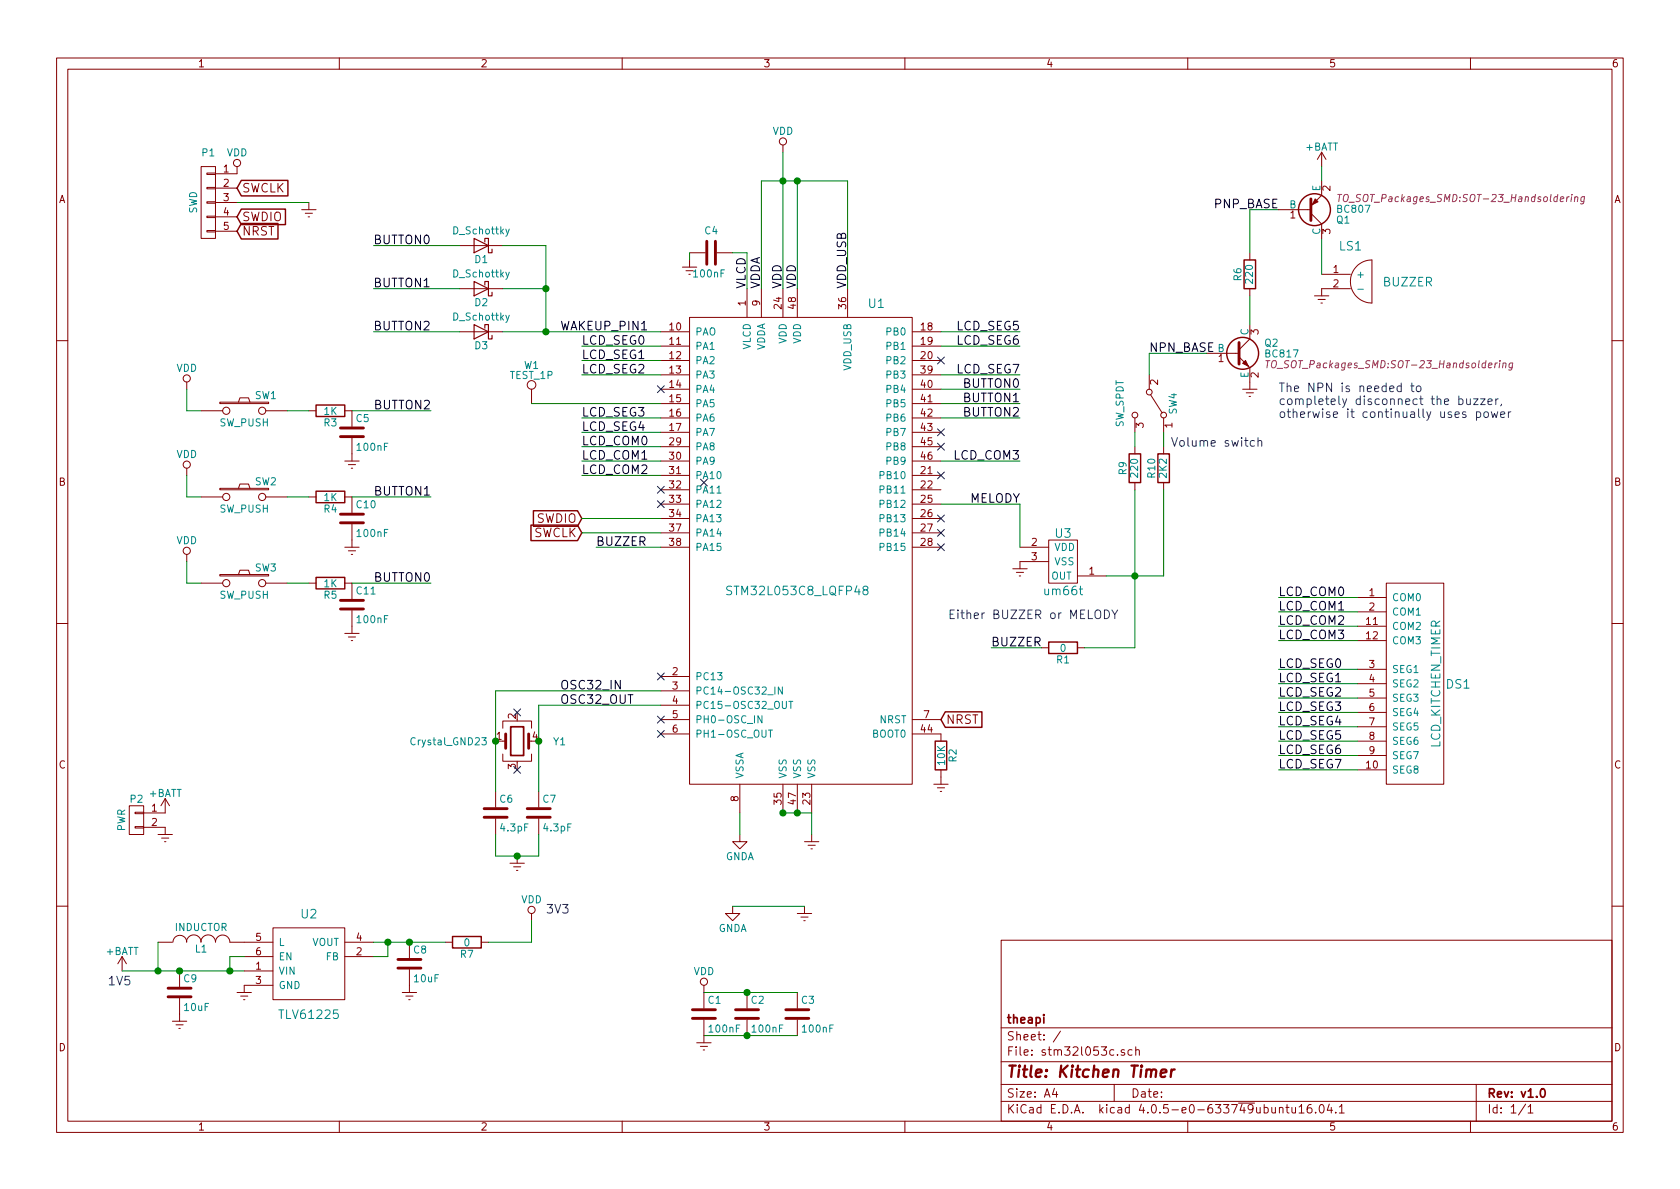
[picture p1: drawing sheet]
EESchema Schematic File Version 2
LIBS:ttl_ieee
LIBS:power
LIBS:device
LIBS:transistors
LIBS:conn
LIBS:linear
LIBS:regul
LIBS:74xx
LIBS:cmos4000
LIBS:adc-dac
LIBS:memory
LIBS:xilinx
LIBS:microcontrollers
LIBS:dsp
LIBS:microchip
LIBS:analog_switches
LIBS:motorola
LIBS:texas
LIBS:intel
LIBS:audio
LIBS:interface
LIBS:digital-audio
LIBS:philips
LIBS:display
LIBS:cypress
LIBS:siliconi
LIBS:opto
LIBS:atmel
LIBS:contrib
LIBS:valves
LIBS:stm32
LIBS:lcd_kitchen_timer
LIBS:switches
LIBS:stm32l053c-cache
EELAYER 25 0
EELAYER END
$Descr A4 11693 8268
encoding utf-8
Sheet 1 1
Title "Kitchen Timer"
Date ""
Rev "v1.0"
Comp "theapi"
Comment1 ""
Comment2 ""
Comment3 ""
Comment4 ""
$EndDescr
$Comp
L Earth #PWR01
U 1 1
P 4900 7200
F 0 "#PWR01" H 4900 6950 50  0001 C CNN
F 1 "Earth" H 4900 7050 50  0001 C CNN
F 2 "" H 4900 7200 50  0000 C CNN
F 3 "" H 4900 7200 50  0000 C CNN
	1    4900 7200
	1    0    0    -1  
$EndComp
$Comp
L VDD #PWR02
U 1 1
P 4900 6900
F 0 "#PWR02" H 4900 6750 50  0001 C CNN
F 1 "VDD" H 4900 7050 50  0000 C CNN
F 2 "" H 4900 6900 50  0000 C CNN
F 3 "" H 4900 6900 50  0000 C CNN
	1    4900 6900
	1    0    0    -1  
$EndComp
$Comp
L C C1
U 1 1
P 4900 7050
F 0 "C1" H 4925 7150 50  0000 L CNN
F 1 "100nF" H 4925 6950 50  0000 L CNN
F 2 "Capacitors_SMD:C_0805_HandSoldering" H 4938 6900 50  0001 C CNN
F 3 "" H 4900 7050 50  0000 C CNN
	1    4900 7050
	1    0    0    -1  
$EndComp
$Comp
L GNDA #PWR03
U 1 1
P 5100 6300
F 0 "#PWR03" H 5100 6050 50  0001 C CNN
F 1 "GNDA" H 5100 6150 50  0000 C CNN
F 2 "" H 5100 6300 50  0000 C CNN
F 3 "" H 5100 6300 50  0000 C CNN
	1    5100 6300
	1    0    0    -1  
$EndComp
$Comp
L Earth #PWR04
U 1 1
P 5600 6300
F 0 "#PWR04" H 5600 6050 50  0001 C CNN
F 1 "Earth" H 5600 6150 50  0001 C CNN
F 2 "" H 5600 6300 50  0000 C CNN
F 3 "" H 5600 6300 50  0000 C CNN
	1    5600 6300
	1    0    0    -1  
$EndComp
$Comp
L GNDA #PWR05
U 1 1
P 5150 5800
F 0 "#PWR05" H 5150 5550 50  0001 C CNN
F 1 "GNDA" H 5150 5650 50  0000 C CNN
F 2 "" H 5150 5800 50  0000 C CNN
F 3 "" H 5150 5800 50  0000 C CNN
	1    5150 5800
	1    0    0    -1  
$EndComp
$Comp
L Earth #PWR06
U 1 1
P 5650 5800
F 0 "#PWR06" H 5650 5550 50  0001 C CNN
F 1 "Earth" H 5650 5650 50  0001 C CNN
F 2 "" H 5650 5800 50  0000 C CNN
F 3 "" H 5650 5800 50  0000 C CNN
	1    5650 5800
	1    0    0    -1  
$EndComp
$Comp
L VDD #PWR07
U 1 1
P 5450 1050
F 0 "#PWR07" H 5450 900 50  0001 C CNN
F 1 "VDD" H 5450 1200 50  0000 C CNN
F 2 "" H 5450 1050 50  0000 C CNN
F 3 "" H 5450 1050 50  0000 C CNN
	1    5450 1050
	1    0    0    -1  
$EndComp
$Comp
L C C4
U 1 1
P 4950 1750
F 0 "C4" V 5100 1700 50  0000 L CNN
F 1 "100nF" V 4800 1650 50  0000 L CNN
F 2 "Capacitors_SMD:C_0805_HandSoldering" H 4988 1600 50  0001 C CNN
F 3 "" H 4950 1750 50  0000 C CNN
	1    4950 1750
	0    -1   -1   0   
$EndComp
$Comp
L Earth #PWR08
U 1 1
P 4800 1800
F 0 "#PWR08" H 4800 1550 50  0001 C CNN
F 1 "Earth" H 4800 1650 50  0001 C CNN
F 2 "" H 4800 1800 50  0000 C CNN
F 3 "" H 4800 1800 50  0000 C CNN
	1    4800 1800
	1    0    0    -1  
$EndComp
Text GLabel 4050 3700 0    60   Input ~ 0
SWCLK
Text GLabel 4050 3600 0    60   Input ~ 0
SWDIO
Text GLabel 6550 5000 2    60   Input ~ 0
NRST
$Comp
L CONN_01X05 P1
U 1 1
P 1450 1400
F 0 "P1" H 1450 1750 50  0000 C CNN
F 1 "SWD" V 1550 1400 50  0000 C CNN
F 2 "Pin_Headers:Pin_Header_Straight_1x05" H 1450 1400 50  0001 C CNN
F 3 "" H 1450 1400 50  0000 C CNN
	1    1450 1400
	-1   0    0    -1  
$EndComp
$Comp
L Earth #PWR09
U 1 1
P 2150 1400
F 0 "#PWR09" H 2150 1150 50  0001 C CNN
F 1 "Earth" H 2150 1250 50  0001 C CNN
F 2 "" H 2150 1400 50  0000 C CNN
F 3 "" H 2150 1400 50  0000 C CNN
	1    2150 1400
	1    0    0    -1  
$EndComp
Text GLabel 1650 1300 2    60   Input ~ 0
SWCLK
Text GLabel 1650 1500 2    60   Input ~ 0
SWDIO
Text GLabel 1650 1600 2    60   Input ~ 0
NRST
$Comp
L VDD #PWR010
U 1 1
P 1650 1200
F 0 "#PWR010" H 1650 1050 50  0001 C CNN
F 1 "VDD" H 1650 1350 50  0000 C CNN
F 2 "" H 1650 1200 50  0000 C CNN
F 3 "" H 1650 1200 50  0000 C CNN
	1    1650 1200
	1    0    0    -1  
$EndComp
Text Label 4050 2400 0    60   ~ 0
LCD_SEG0
Text Label 4050 2500 0    60   ~ 0
LCD_SEG1
Text Label 4050 2600 0    60   ~ 0
LCD_SEG2
Text Label 4050 2900 0    60   ~ 0
LCD_SEG3
Text Label 4050 3000 0    60   ~ 0
LCD_SEG4
Text Label 4050 3100 0    60   ~ 0
LCD_COM0
Text Label 4050 3200 0    60   ~ 0
LCD_COM1
Text Label 4050 3300 0    60   ~ 0
LCD_COM2
Text Label 7100 2300 2    60   ~ 0
LCD_SEG5
Text Label 7100 2400 2    60   ~ 0
LCD_SEG6
Text Label 7100 2700 2    60   ~ 0
BUTTON0
Text Label 7100 2800 2    60   ~ 0
BUTTON1
Text Label 7100 2900 2    60   ~ 0
BUTTON2
Text Label 7100 3200 2    60   ~ 0
LCD_COM3
$Comp
L C C2
U 1 1
P 5200 7050
F 0 "C2" H 5225 7150 50  0000 L CNN
F 1 "100nF" H 5225 6950 50  0000 L CNN
F 2 "Capacitors_SMD:C_0805_HandSoldering" H 5238 6900 50  0001 C CNN
F 3 "" H 5200 7050 50  0000 C CNN
	1    5200 7050
	1    0    0    -1  
$EndComp
$Comp
L C C3
U 1 1
P 5550 7050
F 0 "C3" H 5575 7150 50  0000 L CNN
F 1 "100nF" H 5575 6950 50  0000 L CNN
F 2 "Capacitors_SMD:C_0805_HandSoldering" H 5588 6900 50  0001 C CNN
F 3 "" H 5550 7050 50  0000 C CNN
	1    5550 7050
	1    0    0    -1  
$EndComp
Text Label 5300 2000 1    60   ~ 0
VDDA
Text Label 5200 2000 1    60   ~ 0
VLCD
Text Label 5450 2000 1    60   ~ 0
VDD
Text Label 5900 2000 1    60   ~ 0
VDD_USB
Text Label 5550 2000 1    60   ~ 0
VDD
$Comp
L STM32L053C8_LQFP48 U1
U 1 1
P 5450 4100
F 0 "U1" H 6100 6100 60  0000 C CNN
F 1 "STM32L053C8_LQFP48" H 5550 4100 60  0000 C CNN
F 2 "Housings_QFP:LQFP-48_7x7mm_Pitch0.5mm" H 5250 2200 60  0001 C CNN
F 3 "" H 5250 2200 60  0000 C CNN
	1    5450 4100
	1    0    0    -1  
$EndComp
$Comp
L R R2
U 1 1
P 6550 5250
F 0 "R2" V 6630 5250 50  0000 C CNN
F 1 "10K" V 6550 5250 50  0000 C CNN
F 2 "Resistors_SMD:R_0805_HandSoldering" V 6480 5250 50  0001 C CNN
F 3 "" H 6550 5250 50  0000 C CNN
	1    6550 5250
	1    0    0    -1  
$EndComp
$Comp
L Earth #PWR012
U 1 1
P 6550 5400
F 0 "#PWR012" H 6550 5150 50  0001 C CNN
F 1 "Earth" H 6550 5250 50  0001 C CNN
F 2 "" H 6550 5400 50  0000 C CNN
F 3 "" H 6550 5400 50  0000 C CNN
	1    6550 5400
	1    0    0    -1  
$EndComp
$Comp
L C C7
U 1 1
P 3750 5650
F 0 "C7" H 3775 5750 50  0000 L CNN
F 1 "4.3pF" H 3775 5550 50  0000 L CNN
F 2 "Capacitors_SMD:C_0603_HandSoldering" H 3788 5500 50  0001 C CNN
F 3 "" H 3750 5650 50  0000 C CNN
	1    3750 5650
	1    0    0    -1  
$EndComp
$Comp
L C C6
U 1 1
P 3450 5650
F 0 "C6" H 3475 5750 50  0000 L CNN
F 1 "4.3pF" H 3475 5550 50  0000 L CNN
F 2 "Capacitors_SMD:C_0603_HandSoldering" H 3488 5500 50  0001 C CNN
F 3 "" H 3450 5650 50  0000 C CNN
	1    3450 5650
	1    0    0    -1  
$EndComp
$Comp
L Earth #PWR013
U 1 1
P 3600 5950
F 0 "#PWR013" H 3600 5700 50  0001 C CNN
F 1 "Earth" H 3600 5800 50  0001 C CNN
F 2 "" H 3600 5950 50  0000 C CNN
F 3 "" H 3600 5950 50  0000 C CNN
	1    3600 5950
	1    0    0    -1  
$EndComp
Text Label 7100 2600 2    60   ~ 0
LCD_SEG7
NoConn ~ 4600 5000
NoConn ~ 4600 5100
NoConn ~ 6550 2500
NoConn ~ 6550 3000
NoConn ~ 6550 3100
NoConn ~ 6550 3300
NoConn ~ 6550 3600
NoConn ~ 6550 3700
NoConn ~ 4600 2700
NoConn ~ 4600 3400
NoConn ~ 4600 3500
Text Label 3900 4800 0    60   ~ 0
OSC32_IN
Text Label 3900 4900 0    60   ~ 0
OSC32_OUT
NoConn ~ 4600 4700
Text Label 8900 4150 0    60   ~ 0
LCD_COM0
Text Label 8900 4250 0    60   ~ 0
LCD_COM1
Text Label 8900 4350 0    60   ~ 0
LCD_COM2
Text Label 8900 4650 0    60   ~ 0
LCD_SEG0
Text Label 8900 4750 0    60   ~ 0
LCD_SEG1
Text Label 8900 4850 0    60   ~ 0
LCD_SEG2
Text Label 8900 4950 0    60   ~ 0
LCD_SEG3
Text Label 8900 5050 0    60   ~ 0
LCD_SEG4
Text Label 8900 5150 0    60   ~ 0
LCD_SEG5
Text Label 8900 5250 0    60   ~ 0
LCD_SEG6
Text Label 8900 5350 0    60   ~ 0
LCD_SEG7
Text Label 8900 4450 0    60   ~ 0
LCD_COM3
$Comp
L LCD_KITCHEN_TIMER DS1
U 1 1
P 9900 4750
F 0 "DS1" V 9900 5000 60  0000 C CNN
F 1 "LCD_KITCHEN_TIMER" H 9900 4850 60  0000 C CNN
F 2 "theapi:ZEBRA-12" H 9900 4750 60  0001 C CNN
F 3 "" H 9900 4750 60  0000 C CNN
	1    9900 4750
	0    1    1    0   
$EndComp
$Comp
L TLV61225 U2
U 1 1
P 2150 6500
F 0 "U2" H 2150 6650 60  0000 C CNN
F 1 "TLV61225" H 2150 5950 60  0000 C CNN
F 2 "theapi:SC-70-6" H 2150 6550 60  0001 C CNN
F 3 "" H 2150 6550 60  0001 C CNN
	1    2150 6500
	1    0    0    -1  
$EndComp
$Comp
L INDUCTOR L1
U 1 1
P 1400 6550
F 0 "L1" V 1350 6550 50  0000 C CNN
F 1 "INDUCTOR" V 1500 6550 50  0000 C CNN
F 2 "Inductors:Inductor_Taiyo-Yuden_NR-30xx_HandSoldering" H 1400 6550 50  0001 C CNN
F 3 "" H 1400 6550 50  0000 C CNN
	1    1400 6550
	0    -1   -1   0   
$EndComp
$Comp
L +BATT #PWR014
U 1 1
P 850 6750
F 0 "#PWR014" H 850 6600 50  0001 C CNN
F 1 "+BATT" H 850 6890 50  0000 C CNN
F 2 "" H 850 6750 50  0000 C CNN
F 3 "" H 850 6750 50  0000 C CNN
	1    850  6750
	1    0    0    -1  
$EndComp
$Comp
L C C9
U 1 1
P 1250 6900
F 0 "C9" H 1275 7000 50  0000 L CNN
F 1 "10uF" H 1275 6800 50  0000 L CNN
F 2 "Capacitors_SMD:C_0603_HandSoldering" H 1288 6750 50  0001 C CNN
F 3 "" H 1250 6900 50  0000 C CNN
	1    1250 6900
	1    0    0    -1  
$EndComp
$Comp
L C C8
U 1 1
P 2850 6700
F 0 "C8" H 2875 6800 50  0000 L CNN
F 1 "10uF" H 2875 6600 50  0000 L CNN
F 2 "Capacitors_SMD:C_0603_HandSoldering" H 2888 6550 50  0001 C CNN
F 3 "" H 2850 6700 50  0000 C CNN
	1    2850 6700
	1    0    0    -1  
$EndComp
$Comp
L Earth #PWR015
U 1 1
P 2850 6850
F 0 "#PWR015" H 2850 6600 50  0001 C CNN
F 1 "Earth" H 2850 6700 50  0001 C CNN
F 2 "" H 2850 6850 50  0000 C CNN
F 3 "" H 2850 6850 50  0000 C CNN
	1    2850 6850
	1    0    0    -1  
$EndComp
$Comp
L Earth #PWR016
U 1 1
P 1700 6850
F 0 "#PWR016" H 1700 6600 50  0001 C CNN
F 1 "Earth" H 1700 6700 50  0001 C CNN
F 2 "" H 1700 6850 50  0000 C CNN
F 3 "" H 1700 6850 50  0000 C CNN
	1    1700 6850
	1    0    0    -1  
$EndComp
$Comp
L Earth #PWR017
U 1 1
P 1250 7050
F 0 "#PWR017" H 1250 6800 50  0001 C CNN
F 1 "Earth" H 1250 6900 50  0001 C CNN
F 2 "" H 1250 7050 50  0000 C CNN
F 3 "" H 1250 7050 50  0000 C CNN
	1    1250 7050
	1    0    0    -1  
$EndComp
$Comp
L VDD #PWR018
U 1 1
P 3700 6400
F 0 "#PWR018" H 3700 6250 50  0001 C CNN
F 1 "VDD" H 3700 6550 50  0000 C CNN
F 2 "" H 3700 6400 50  0000 C CNN
F 3 "" H 3700 6400 50  0000 C CNN
	1    3700 6400
	1    0    0    -1  
$EndComp
Text Notes 3800 6350 0    60   ~ 0
3V3
Text Notes 750  6850 0    60   ~ 0
1V5
$Comp
L SW_PUSH SW1
U 1 1
P 1700 2850
F 0 "SW1" H 1850 2960 50  0000 C CNN
F 1 "SW_PUSH" H 1700 2770 50  0000 C CNN
F 2 "theapi:SW_PCB" H 1700 2850 50  0001 C CNN
F 3 "" H 1700 2850 50  0000 C CNN
	1    1700 2850
	1    0    0    -1  
$EndComp
$Comp
L VDD #PWR019
U 1 1
P 1300 2700
F 0 "#PWR019" H 1300 2550 50  0001 C CNN
F 1 "VDD" H 1300 2850 50  0000 C CNN
F 2 "" H 1300 2700 50  0000 C CNN
F 3 "" H 1300 2700 50  0000 C CNN
	1    1300 2700
	1    0    0    -1  
$EndComp
Text Label 3000 4050 2    60   ~ 0
BUTTON0
$Comp
L SW_PUSH SW2
U 1 1
P 1700 3450
F 0 "SW2" H 1850 3560 50  0000 C CNN
F 1 "SW_PUSH" H 1700 3370 50  0000 C CNN
F 2 "theapi:SW_PCB" H 1700 3450 50  0001 C CNN
F 3 "" H 1700 3450 50  0000 C CNN
	1    1700 3450
	1    0    0    -1  
$EndComp
$Comp
L VDD #PWR020
U 1 1
P 1300 3300
F 0 "#PWR020" H 1300 3150 50  0001 C CNN
F 1 "VDD" H 1300 3450 50  0000 C CNN
F 2 "" H 1300 3300 50  0000 C CNN
F 3 "" H 1300 3300 50  0000 C CNN
	1    1300 3300
	1    0    0    -1  
$EndComp
Text Label 3000 3450 2    60   ~ 0
BUTTON1
$Comp
L SW_PUSH SW3
U 1 1
P 1700 4050
F 0 "SW3" H 1850 4160 50  0000 C CNN
F 1 "SW_PUSH" H 1700 3970 50  0000 C CNN
F 2 "theapi:SW_PCB" H 1700 4050 50  0001 C CNN
F 3 "" H 1700 4050 50  0000 C CNN
	1    1700 4050
	1    0    0    -1  
$EndComp
$Comp
L VDD #PWR021
U 1 1
P 1300 3900
F 0 "#PWR021" H 1300 3750 50  0001 C CNN
F 1 "VDD" H 1300 4050 50  0000 C CNN
F 2 "" H 1300 3900 50  0000 C CNN
F 3 "" H 1300 3900 50  0000 C CNN
	1    1300 3900
	1    0    0    -1  
$EndComp
Text Label 3000 2850 2    60   ~ 0
BUTTON2
$Comp
L R R3
U 1 1
P 2300 2850
F 0 "R3" V 2380 2850 50  0000 C CNN
F 1 "1K" V 2300 2850 50  0000 C CNN
F 2 "Resistors_SMD:R_0805_HandSoldering" V 2230 2850 50  0001 C CNN
F 3 "" H 2300 2850 50  0000 C CNN
	1    2300 2850
	0    1    1    0   
$EndComp
$Comp
L R R4
U 1 1
P 2300 3450
F 0 "R4" V 2380 3450 50  0000 C CNN
F 1 "1K" V 2300 3450 50  0000 C CNN
F 2 "Resistors_SMD:R_0805_HandSoldering" V 2230 3450 50  0001 C CNN
F 3 "" H 2300 3450 50  0000 C CNN
	1    2300 3450
	0    1    1    0   
$EndComp
$Comp
L R R5
U 1 1
P 2300 4050
F 0 "R5" V 2380 4050 50  0000 C CNN
F 1 "1K" V 2300 4050 50  0000 C CNN
F 2 "Resistors_SMD:R_0805_HandSoldering" V 2230 4050 50  0001 C CNN
F 3 "" H 2300 4050 50  0000 C CNN
	1    2300 4050
	0    1    1    0   
$EndComp
$Comp
L C C5
U 1 1
P 2450 3000
F 0 "C5" H 2475 3100 50  0000 L CNN
F 1 "100nF" H 2475 2900 50  0000 L CNN
F 2 "Capacitors_SMD:C_0805_HandSoldering" H 2488 2850 50  0001 C CNN
F 3 "" H 2450 3000 50  0000 C CNN
	1    2450 3000
	1    0    0    -1  
$EndComp
$Comp
L Earth #PWR022
U 1 1
P 2450 3150
F 0 "#PWR022" H 2450 2900 50  0001 C CNN
F 1 "Earth" H 2450 3000 50  0001 C CNN
F 2 "" H 2450 3150 50  0000 C CNN
F 3 "" H 2450 3150 50  0000 C CNN
	1    2450 3150
	1    0    0    -1  
$EndComp
$Comp
L C C10
U 1 1
P 2450 3600
F 0 "C10" H 2475 3700 50  0000 L CNN
F 1 "100nF" H 2475 3500 50  0000 L CNN
F 2 "Capacitors_SMD:C_0805_HandSoldering" H 2488 3450 50  0001 C CNN
F 3 "" H 2450 3600 50  0000 C CNN
	1    2450 3600
	1    0    0    -1  
$EndComp
$Comp
L C C11
U 1 1
P 2450 4200
F 0 "C11" H 2475 4300 50  0000 L CNN
F 1 "100nF" H 2475 4100 50  0000 L CNN
F 2 "Capacitors_SMD:C_0805_HandSoldering" H 2488 4050 50  0001 C CNN
F 3 "" H 2450 4200 50  0000 C CNN
	1    2450 4200
	1    0    0    -1  
$EndComp
$Comp
L Earth #PWR023
U 1 1
P 2450 3750
F 0 "#PWR023" H 2450 3500 50  0001 C CNN
F 1 "Earth" H 2450 3600 50  0001 C CNN
F 2 "" H 2450 3750 50  0000 C CNN
F 3 "" H 2450 3750 50  0000 C CNN
	1    2450 3750
	1    0    0    -1  
$EndComp
$Comp
L Earth #PWR024
U 1 1
P 2450 4350
F 0 "#PWR024" H 2450 4100 50  0001 C CNN
F 1 "Earth" H 2450 4200 50  0001 C CNN
F 2 "" H 2450 4350 50  0000 C CNN
F 3 "" H 2450 4350 50  0000 C CNN
	1    2450 4350
	1    0    0    -1  
$EndComp
$Comp
L BUZZER LS1
U 1 1
P 9400 1950
F 0 "LS1" H 9400 2200 60  0000 C CNN
F 1 "BUZZER" H 9800 1950 60  0000 C CNN
F 2 "Resistors_SMD:R_0805_HandSoldering" H 9550 2200 60  0001 C CNN
F 3 "" H 9550 2200 60  0001 C CNN
	1    9400 1950
	1    0    0    -1  
$EndComp
$Comp
L R R6
U 1 1
P 8700 1900
F 0 "R6" V 8780 1900 50  0000 C CNN
F 1 "220" V 8700 1900 50  0000 C CNN
F 2 "Resistors_SMD:R_0805_HandSoldering" V 8630 1900 50  0001 C CNN
F 3 "" H 8700 1900 50  0000 C CNN
	1    8700 1900
	-1   0    0    1   
$EndComp
$Comp
L Earth #PWR025
U 1 1
P 9200 2000
F 0 "#PWR025" H 9200 1750 50  0001 C CNN
F 1 "Earth" H 9200 1850 50  0001 C CNN
F 2 "" H 9200 2000 50  0000 C CNN
F 3 "" H 9200 2000 50  0000 C CNN
	1    9200 2000
	1    0    0    -1  
$EndComp
Text Label 4150 3800 0    60   ~ 0
BUZZER
$Comp
L R R7
U 1 1
P 3250 6550
F 0 "R7" V 3330 6550 50  0000 C CNN
F 1 "0" V 3250 6550 50  0000 C CNN
F 2 "Resistors_SMD:R_0805_HandSoldering" V 3180 6550 50  0001 C CNN
F 3 "" H 3250 6550 50  0000 C CNN
	1    3250 6550
	0    1    1    0   
$EndComp
$Comp
L CONN_01X02 P2
U 1 1
P 950 5700
F 0 "P2" H 950 5850 50  0000 C CNN
F 1 "PWR" V 1050 5700 50  0000 C CNN
F 2 "Pin_Headers:Pin_Header_Straight_1x02" H 950 5700 50  0001 C CNN
F 3 "" H 950 5700 50  0000 C CNN
	1    950  5700
	-1   0    0    -1  
$EndComp
$Comp
L +BATT #PWR026
U 1 1
P 1150 5650
F 0 "#PWR026" H 1150 5500 50  0001 C CNN
F 1 "+BATT" H 1150 5790 50  0000 C CNN
F 2 "" H 1150 5650 50  0000 C CNN
F 3 "" H 1150 5650 50  0000 C CNN
	1    1150 5650
	1    0    0    -1  
$EndComp
$Comp
L Earth #PWR027
U 1 1
P 1150 5750
F 0 "#PWR027" H 1150 5500 50  0001 C CNN
F 1 "Earth" H 1150 5600 50  0001 C CNN
F 2 "" H 1150 5750 50  0000 C CNN
F 3 "" H 1150 5750 50  0000 C CNN
	1    1150 5750
	1    0    0    -1  
$EndComp
Text Label 3900 2300 0    60   ~ 0
WAKEUP_PIN1
Text Label 2600 1700 0    60   ~ 0
BUTTON0
Text Label 2600 2000 0    60   ~ 0
BUTTON1
Text Label 2600 2300 0    60   ~ 0
BUTTON2
Text Label 7100 3500 2    60   ~ 0
MELODY
Wire Wire Line
	5150 5650 5150 5800
Wire Wire Line
	5650 5650 5650 5800
Connection ~ 5550 5650
Connection ~ 5450 5650
Wire Wire Line
	5450 1050 5450 2000
Wire Wire Line
	5550 1250 5550 2000
Wire Wire Line
	5300 1250 5900 1250
Connection ~ 5450 1250
Wire Wire Line
	4800 1800 4800 1750
Wire Wire Line
	5900 1250 5900 2000
Wire Wire Line
	4050 3600 4600 3600
Wire Wire Line
	4050 3700 4600 3700
Wire Wire Line
	2150 1400 1650 1400
Wire Wire Line
	5600 6300 5100 6300
Wire Wire Line
	4050 3300 4600 3300
Wire Wire Line
	4050 3200 4600 3200
Wire Wire Line
	4050 3100 4600 3100
Wire Wire Line
	4050 3000 4600 3000
Wire Wire Line
	4050 2900 4600 2900
Wire Wire Line
	4050 2600 4600 2600
Wire Wire Line
	4050 2500 4600 2500
Wire Wire Line
	4050 2400 4600 2400
Wire Wire Line
	6550 2300 7100 2300
Wire Wire Line
	6550 2400 7100 2400
Wire Wire Line
	6550 2700 7100 2700
Wire Wire Line
	6550 2800 7100 2800
Wire Wire Line
	6550 2900 7100 2900
Wire Wire Line
	6550 3200 7100 3200
Wire Wire Line
	5100 1750 5200 1750
Connection ~ 5550 1250
Wire Wire Line
	4900 6900 5550 6900
Wire Wire Line
	4900 7200 5550 7200
Wire Wire Line
	5200 1750 5200 2000
Wire Wire Line
	6550 2600 7100 2600
Wire Wire Line
	5450 5650 5650 5650
Wire Wire Line
	3450 4800 4600 4800
Wire Wire Line
	3750 4900 4600 4900
Wire Wire Line
	3750 5950 3750 5800
Wire Wire Line
	3450 5950 3750 5950
Wire Wire Line
	3450 5800 3450 5950
Connection ~ 3600 5950
Wire Wire Line
	850  6750 1700 6750
Connection ~ 1250 6750
Wire Wire Line
	1100 6550 1100 6750
Connection ~ 1100 6750
Wire Wire Line
	1700 6650 1600 6650
Wire Wire Line
	1600 6650 1600 6750
Connection ~ 1600 6750
Wire Wire Line
	2600 6550 3100 6550
Connection ~ 2850 6550
Wire Wire Line
	2600 6650 2700 6650
Wire Wire Line
	2700 6650 2700 6550
Connection ~ 2700 6550
Wire Wire Line
	8900 4150 9450 4150
Wire Wire Line
	9450 4250 8900 4250
Wire Wire Line
	8900 4350 9450 4350
Wire Wire Line
	8900 4450 9450 4450
Wire Wire Line
	8900 4650 9450 4650
Wire Wire Line
	8900 4750 9450 4750
Wire Wire Line
	8900 4850 9450 4850
Wire Wire Line
	8900 4950 9450 4950
Wire Wire Line
	8900 5050 9450 5050
Wire Wire Line
	8900 5150 9450 5150
Wire Wire Line
	8900 5250 9450 5250
Wire Wire Line
	8900 5350 9450 5350
Wire Wire Line
	1300 2700 1300 2850
Wire Wire Line
	1300 2850 1400 2850
Wire Wire Line
	1300 3300 1300 3450
Wire Wire Line
	1300 3450 1400 3450
Wire Wire Line
	1300 3900 1300 4050
Wire Wire Line
	1300 4050 1400 4050
Wire Wire Line
	2150 2850 2000 2850
Wire Wire Line
	2000 3450 2150 3450
Wire Wire Line
	2000 4050 2150 4050
Wire Wire Line
	2450 3450 3000 3450
Wire Wire Line
	2450 4050 3000 4050
Wire Wire Line
	2450 2850 3000 2850
Wire Wire Line
	8700 1450 8900 1450
Wire Wire Line
	3400 6550 3700 6550
Wire Wire Line
	3700 6550 3700 6400
$Comp
L R R1
U 1 1
P 7400 4500
F 0 "R1" V 7480 4500 50  0000 C CNN
F 1 "0" V 7400 4500 50  0000 C CNN
F 2 "Resistors_SMD:R_0805_HandSoldering" V 7330 4500 50  0001 C CNN
F 3 "" H 7400 4500 50  0000 C CNN
	1    7400 4500
	0    1    1    0   
$EndComp
$Comp
L D_Schottky D3
U 1 1
P 3350 2300
F 0 "D3" H 3350 2400 50  0000 C CNN
F 1 "D_Schottky" H 3350 2200 50  0000 C CNN
F 2 "Diodes_SMD:SOD-523" H 3350 2300 50  0001 C CNN
F 3 "" H 3350 2300 50  0000 C CNN
	1    3350 2300
	-1   0    0    1   
$EndComp
$Comp
L D_Schottky D2
U 1 1
P 3350 2000
F 0 "D2" H 3350 2100 50  0000 C CNN
F 1 "D_Schottky" H 3350 1900 50  0000 C CNN
F 2 "Diodes_SMD:SOD-523" H 3350 2000 50  0001 C CNN
F 3 "" H 3350 2000 50  0000 C CNN
	1    3350 2000
	-1   0    0    1   
$EndComp
$Comp
L D_Schottky D1
U 1 1
P 3350 1700
F 0 "D1" H 3350 1800 50  0000 C CNN
F 1 "D_Schottky" H 3350 1600 50  0000 C CNN
F 2 "Diodes_SMD:SOD-523" H 3350 1700 50  0001 C CNN
F 3 "" H 3350 1700 50  0000 C CNN
	1    3350 1700
	-1   0    0    1   
$EndComp
Wire Wire Line
	2600 2300 3200 2300
Wire Wire Line
	2600 2000 3200 2000
Wire Wire Line
	2600 1700 3200 1700
Wire Wire Line
	3500 2300 4600 2300
Wire Wire Line
	3500 1700 3800 1700
Wire Wire Line
	3800 1700 3800 2300
Wire Wire Line
	3500 2000 3800 2000
Connection ~ 3800 2000
Connection ~ 3800 2300
$Comp
L um66t U3
U 1 1
P 7400 3700
F 0 "U3" H 7400 3700 60  0000 C CNN
F 1 "um66t" H 7400 3300 60  0000 C CNN
F 2 "theapi:UM66T_MELODY" H 7400 3700 60  0001 C CNN
F 3 "" H 7400 3700 60  0001 C CNN
	1    7400 3700
	1    0    0    -1  
$EndComp
$Comp
L Earth #PWR028
U 1 1
P 7100 3900
F 0 "#PWR028" H 7100 3650 50  0001 C CNN
F 1 "Earth" H 7100 3750 50  0001 C CNN
F 2 "" H 7100 3900 50  0000 C CNN
F 3 "" H 7100 3900 50  0000 C CNN
	1    7100 3900
	1    0    0    -1  
$EndComp
Text Notes 6600 4300 0    60   ~ 0
Either BUZZER or MELODY
Wire Wire Line
	9200 1650 9200 1900
$Comp
L +BATT #PWR029
U 1 1
P 9200 1150
F 0 "#PWR029" H 9200 1000 50  0001 C CNN
F 1 "+BATT" H 9200 1290 50  0000 C CNN
F 2 "" H 9200 1150 50  0000 C CNN
F 3 "" H 9200 1150 50  0000 C CNN
	1    9200 1150
	1    0    0    -1  
$EndComp
Wire Wire Line
	6550 3500 7100 3500
Wire Wire Line
	7100 3500 7100 3800
Wire Wire Line
	9200 1250 9200 1150
Wire Wire Line
	5300 1250 5300 2000
$Comp
L BC807-40 Q1
U 1 1
P 9100 1450
F 0 "Q1" H 9300 1525 50  0000 L CNN
F 1 "BC807" H 9300 1450 50  0000 L CNN
F 2 "TO_SOT_Packages_SMD:SOT-23_Handsoldering" H 9300 1375 50  0000 L CIN
F 3 "" H 9100 1450 50  0000 L CNN
	1    9100 1450
	1    0    0    1   
$EndComp
$Comp
L BC817-40 Q2
U 1 1
P 8600 2450
F 0 "Q2" H 8800 2525 50  0000 L CNN
F 1 "BC817" H 8800 2450 50  0000 L CNN
F 2 "TO_SOT_Packages_SMD:SOT-23_Handsoldering" H 8800 2375 50  0000 L CIN
F 3 "" H 8600 2450 50  0000 L CNN
	1    8600 2450
	1    0    0    -1  
$EndComp
$Comp
L Earth #PWR030
U 1 1
P 8700 2650
F 0 "#PWR030" H 8700 2400 50  0001 C CNN
F 1 "Earth" H 8700 2500 50  0001 C CNN
F 2 "" H 8700 2650 50  0000 C CNN
F 3 "" H 8700 2650 50  0000 C CNN
	1    8700 2650
	1    0    0    -1  
$EndComp
$Comp
L R R9
U 1 1
P 7900 3250
F 0 "R9" V 7980 3250 50  0000 C CNN
F 1 "220" V 7900 3250 50  0000 C CNN
F 2 "Resistors_SMD:R_0805_HandSoldering" V 7830 3250 50  0001 C CNN
F 3 "" H 7900 3250 50  0000 C CNN
	1    7900 3250
	-1   0    0    1   
$EndComp
Wire Wire Line
	8000 2450 8400 2450
Text Label 8000 2450 0    60   ~ 0
NPN_BASE
Wire Wire Line
	8700 1450 8700 1750
Wire Wire Line
	8700 2050 8700 2250
Text Label 8900 1450 2    60   ~ 0
PNP_BASE
Text Notes 8900 2900 0    60   ~ 0
The NPN is needed to \ncompletely disconnect the buzzer, \notherwise it continually uses power
$Comp
L SW_SPDT SW4
U 1 1
P 8000 2800
F 0 "SW4" H 8000 2970 50  0000 C CNN
F 1 "SW_SPDT" H 8000 2600 50  0000 C CNN
F 2 "Pin_Headers:Pin_Header_Straight_1x03_Pitch2.54mm" H 8000 2800 50  0001 C CNN
F 3 "" H 8000 2800 50  0000 C CNN
	1    8000 2800
	0    1    1    0   
$EndComp
$Comp
L R R10
U 1 1
P 8100 3250
F 0 "R10" V 8180 3250 50  0000 C CNN
F 1 "2K2" V 8100 3250 50  0000 C CNN
F 2 "Resistors_SMD:R_0805_HandSoldering" V 8030 3250 50  0001 C CNN
F 3 "" H 8100 3250 50  0000 C CNN
	1    8100 3250
	-1   0    0    1   
$EndComp
Wire Wire Line
	7900 3400 7900 4500
Wire Wire Line
	8100 4000 8100 3400
Wire Wire Line
	7900 3100 7900 3000
Wire Wire Line
	8100 3100 8100 3000
Wire Wire Line
	8000 2600 8000 2450
Text Notes 8150 3100 0    60   ~ 0
Volume switch
Wire Wire Line
	7700 4000 8100 4000
$Comp
L Crystal_GND23 Y1
U 1 1
P 3600 5150
F 0 "Y1" H 3850 5150 50  0000 L CNN
F 1 "Crystal_GND23" H 2850 5150 50  0000 L CNN
F 2 "Crystals:Crystal_SMD_SeikoEpson_MC306-4pin_8.0x3.2mm_HandSoldering" H 3600 5150 50  0001 C CNN
F 3 "" H 3600 5150 50  0000 C CNN
	1    3600 5150
	1    0    0    -1  
$EndComp
Wire Wire Line
	3450 4800 3450 5500
Connection ~ 3450 5150
Wire Wire Line
	3750 4900 3750 5500
Connection ~ 3750 5150
NoConn ~ 3600 4950
NoConn ~ 3600 5350
$Comp
L TEST_1P W1
U 1 1
P 3700 2800
F 0 "W1" H 3700 3070 50  0000 C CNN
F 1 "TEST_1P" H 3700 3000 50  0000 C CNN
F 2 "Measurement_Points:Measurement_Point_Round-TH_Small" H 3900 2800 50  0001 C CNN
F 3 "" H 3900 2800 50  0000 C CNN
	1    3700 2800
	1    0    0    -1  
$EndComp
Wire Wire Line
	3700 2800 4600 2800
Wire Wire Line
	4600 3800 4150 3800
Wire Wire Line
	7900 4500 7550 4500
Wire Wire Line
	6900 4500 7250 4500
Text Label 6900 4500 0    60   ~ 0
BUZZER
Connection ~ 7900 4000
NoConn ~ 6550 3800
NoConn ~ 4900 3350
Connection ~ 5200 6900
Connection ~ 5200 7200
$EndSCHEMATC
